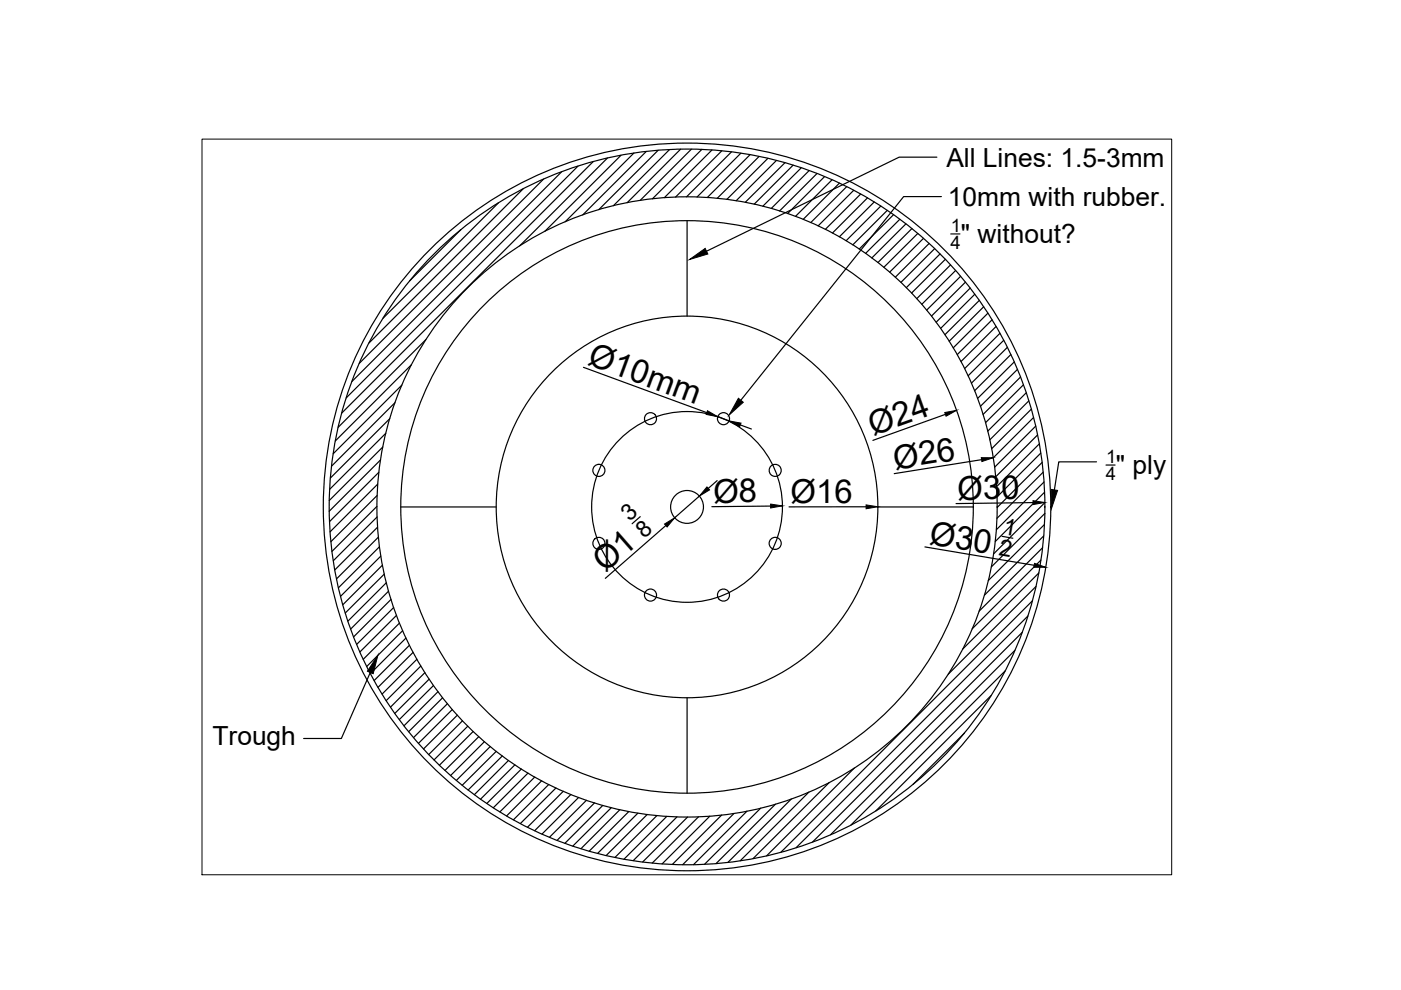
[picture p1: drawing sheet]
<svg xmlns="http://www.w3.org/2000/svg" width="297mm" height="210mm" viewBox="0 0 297 210" stroke-linecap="round" stroke-linejoin="round" font-family="sans-serif">
<!-- layer: 0 -->
<g fill="none" stroke="#000" stroke-width=".25">
<path d="M115.2 38l-39 39.1M119.1 36.4l-44.5 44.5M122.5 35.2l-49.1 49.2M125.8 34.3l-53.3 53.3M128.8 33.5l-18.6 18.6M131.7 32.9l-16.2 16.1M134.4 32.5l-14.6 14.5M137 32.1l-13.4 13.5M139.5 31.9l-12.6 12.6M142 31.7l-11.9 11.9M144.3 31.6l-11.3 11.4M146.6 31.6l-10.9 10.9"/>
<path d="M148.8 31.7l-10.5 10.4M150.9 31.8l-10 10.1M153 32l-9.8 9.8M155.1 32.2l-9.5 9.5M157.1 32.5l-9.3 9.3M159 32.8l-9 9.1M160.9 33.2l-8.8 8.8M162.8 33.6l-8.7 8.7M164.6 34l-8.5 8.6M166.4 34.5l-8.4 8.4M168.2 35l-8.3 8.3M169.9 35.6l-8.2 8.1"/>
<path d="M171.6 36.2l-8.1 8M173.2 36.8l-7.9 7.9M174.8 37.5l-7.8 7.8M176.4 38.1l-7.7 7.8M178 38.8l-7.7 7.7M179.5 39.6l-7.6 7.6M198.6 33.3h-8l-40.8 20M97.7 48.7l-10.8 10.8M105.7 43l-24.5 24.5M110.9 40.1l-32.7 32.6M145.7 46.8v20.2M181 40.4l-7.5 7.5"/>
<path d="M182.5 41.1l-7.5 7.5M183.9 42l-7.4 7.4M185.3 42.8l-7.3 7.4M186.7 43.7l-7.3 7.3M188.1 44.6l-7.3 7.3M189.4 45.5l-7.2 7.3M190.8 46.5l-7.3 7.2M192.1 47.5l-7.2 7.2M193.3 48.5l-7.2 7.2M194.6 49.5l-7.2 7.2M195.8 50.5l-7.2 7.2M197 51.6l-7.2 7.2"/>
<path d="M198.2 52.7l-7.2 7.2M199.3 53.8l-7.1 7.2M199.6 41.7h-8l-34.5 43.2M200.4 55l-7.1 7.1M201.5 56.2l-7.1 7.1M201.6 49.6h1.9M202.6 57.3l-7.2 7.2M203.7 58.6l-7.2 7.2M204.7 59.8l-7.2 7.2M87.2 77.4l-16.1 16.1M90.3 72l-18.6 18.6M123.7 77.9l26.1 9.6"/>
<path d="M205.7 61.1l-7.2 7.2M206.7 62.4l-7.3 7.2M207.6 63.7l-7.3 7.3M208.6 65l-7.4 7.4M209.5 66.4l-7.4 7.4M210.3 67.8l-7.3 7.4M211.2 69.2l-7.4 7.5M212 70.7l-7.5 7.5M212.8 72.1l-7.5 7.6M213.6 73.6l-7.6 7.6M214.3 75.2l-7.7 7.7M215 76.7l-7.7 7.8"/>
<path d="M215.7 78.3l-7.8 7.9M216.4 79.9l-8 8M80.7 97.5l-10.9 10.9M81.2 94.8l-11.4 11.3M81.8 91.9l-11.9 11.9M82.6 88.8l-12.6 12.6M83.7 85.4l-13.4 13.4M85.2 81.6l-14.6 14.6M152.2 88.4l2.4 .8M157 90.1l2.3 .9M200.5 87.8l-15.4 5.6M208.1 97.5l-18.5 2.9"/>
<path d="M217 81.6l-8.1 8M217.6 83.3l-8.2 8.1M218.1 85l-8.2 8.2M218.7 86.7l-8.4 8.4M219.1 88.5l-8.5 8.6M219.6 90.3l-8.7 8.7M220 92.2l-8.9 8.9M220.4 94.1l-9.1 9.1M220.7 96.1l-9.3 9.3M220.9 98.1l-9.5 9.5M232.5 97.9h-8l-1 6M234.5 98.6h1.9"/>
<path d="M79.9 107.4l-9.5 9.5M80 105.1l-9.8 9.8M80 109.6l-9.3 9.3M80.1 111.8l-9.1 9M80.1 102.6l-10.1 10.2M80.2 113.9l-8.9 8.9M80.3 100.1l-10.4 10.5M80.5 115.9l-8.7 8.7M80.7 117.9l-8.5 8.5M81.1 119.8l-8.4 8.4M85 107.5h20.2M135.7 109.5l-1.7 1.5"/>
<path d="M141.2 111.4l-12.9 11.2M148.3 105.2l-5.2 4.6M152 101.9l-1.8 1.7M163.4 107.3l-12.5 .1M183.6 107.4l-16.3 .1M186.1 107.5h20.3M196.1 116l23.2 3.9M212.5 113.7l2.2 .4M219 106.6l-16.3 .2M220.7 118.8l-14.6 14.5M221.1 116.1l-13.5 13.5M221.2 100.1l-9.8 9.8"/>
<path d="M221.3 113.6l-12.6 12.6M221.3 102.2l-10 10.1M221.5 111.2l-12 11.9M221.5 104.4l-10.5 10.4M221.5 106.6l-10.8 10.8M221.5 108.8l-11.3 11.4M81.5 121.7l-8.3 8.3M81.9 123.6l-8.1 8.1M82.4 125.3l-8.1 8.1M82.9 127.1l-7.9 7.9M83.5 128.8l-7.9 7.8M84.1 130.5l-7.8 7.7"/>
<path d="M84.7 132.1l-7.7 7.7M85.4 133.7l-7.6 7.6M86.1 135.3l-7.6 7.5M86.8 136.8l-7.5 7.5M87.6 138.3l-7.5 7.4M88.4 139.8l-7.4 7.4M215.2 137.9l-39.1 39.1M216.7 134.1l-44.4 44.4M217.9 130.6l-49.1 49.1M218.9 127.4l-53.3 53.3M219.6 124.4l-18.6 18.6M220.2 121.5l-16.1 16.1"/>
<path d="M78.5 142.6l-6.1 14h-8M89.2 141.2l-7.3 7.4M90.1 142.6l-7.3 7.3M91 144l-7.3 7.3M91.9 145.3l-7.2 7.3M92.9 146.6l-7.3 7.3M93.8 147.9l-7.2 7.2M94.9 149.2l-7.2 7.2M95.9 150.4l-7.2 7.2M97 151.6l-7.2 7.2M98.1 152.8l-7.2 7.2M99.2 154l-7.2 7.1"/>
<path d="M100.3 155.1l-7.1 7.1M101.5 156.2l-7.2 7.2M102.7 157.3l-7.2 7.1M103.9 158.3l-7.1 7.2M105.2 159.3l-7.2 7.2M145.7 147.9v20.3M204.5 155.4l-10.9 10.9M210.1 147.5l-24.4 24.4M213.1 142.2l-32.7 32.7M106.5 160.3l-7.2 7.2M107.8 161.2l-7.2 7.3M109.2 162.2l-7.3 7.2"/>
<path d="M110.5 163.1l-7.3 7.3M111.9 163.9l-7.3 7.4M113.4 164.7l-7.4 7.4M114.8 165.6l-7.4 7.4M116.3 166.3l-7.5 7.5M117.9 167.1l-7.6 7.5M119.4 167.8l-7.6 7.6M121 168.5l-7.6 7.6M122.7 169.1l-7.8 7.7M124.3 169.7l-7.8 7.8M126.1 170.2l-8 8M127.8 170.8l-8 8"/>
<path d="M129.6 171.2l-8.1 8.2M131.4 171.7l-8.2 8.2M133.3 172.1l-8.4 8.4M135.2 172.4l-8.5 8.5M137.2 172.7l-8.7 8.7M139.3 172.9l-8.9 8.9M141.4 173.1l-9.1 9.1M143.5 173.2l-9.3 9.3M145.8 173.2l-9.5 9.6M148.1 173.2l-9.8 9.8M150.5 173l-10.1 10.2M153 172.8l-10.5 10.5"/>
<path d="M155.6 172.5l-10.9 10.8M158.4 172l-11.4 11.3M161.3 171.4l-11.9 11.8M164.4 170.5l-12.6 12.6M167.8 169.4l-13.5 13.4M171.5 167.9l-14.6 14.6M175.8 165.9l-16.1 16.1M181.2 162.8l-18.7 18.6"/>
<circle cx="127" cy="99.7" r="1.28"/>
<circle cx="137.9" cy="88.8" r="1.28"/>
<circle cx="153.4" cy="88.8" r="1.28"/>
<circle cx="164.4" cy="99.7" r="1.28"/>
<circle cx="127" cy="115.2" r="1.28"/>
<circle cx="145.6" cy="107.5" r="77.1"/>
<circle cx="145.7" cy="107.5" r="75.9"/>
<circle cx="145.7" cy="107.5" r="65.8"/>
<circle cx="145.7" cy="107.5" r="60.7"/>
<circle cx="145.7" cy="107.5" r="40.5"/>
<circle cx="145.7" cy="107.5" r="20.2"/>
<circle cx="145.7" cy="107.5" r="3.5"/>
<circle cx="164.4" cy="115.2" r="1.28"/>
<circle cx="137.9" cy="126.2" r="1.28"/>
<circle cx="153.4" cy="126.2" r="1.28"/>
</g>
<path d="M42.8 29.5h205.6v156h-205.6z" fill="none" stroke="#000" stroke-width=".21"/>
<g fill="#000" stroke="#000" stroke-width=".21">
<path d="M146.2 55l3.3-2.3 .6 1.2zM150 87.1l2.2 1.3-2.5-.5zM154.6 89.2l2.5 .5-.3 .8zM156.6 84.4l1 .9-3 2.7zM200.3 87.5l2.5-.5-2.2 1.3zM208.1 97l2.5 .1-2.4 .8zM140.9 111.1l2.2-1.3-1.7 1.9zM149.9 103.2l.5 .7-2.1 1.3zM163.4 106.9l2.5 .4-2.5 .4zM183.6 107l2.5 .4-2.5 .5zM219 106.2l2.5 .3-2.5 .5zM219.3 119.5l2.4 .8h-2.5z"/>
<path d="M222.9 103.8l1.3 .2-1.3 3.8zM80.1 138.9l-1 3.9-1.2-.5z"/>
</g>
<g font-size="7">
<text x="124.3" y="77.2" transform="rotate(20 124.3 77.2)">Ø10mm</text>
<text x="185.1" y="92.5" transform="rotate(-20 185.1 92.5)">Ø24</text>
<text x="189.8" y="99.6" transform="rotate(-9 189.8 99.6)">Ø26</text>
<text x="151.2" y="106.6" transform="rotate(-1 151.2 106.6)">Ø8</text>
<text x="167.6" y="106.6">Ø16</text>
<text x="203" y="105.9" transform="rotate(-1 203 105.9)">Ø30</text>
<text x="196.9" y="115.3" transform="rotate(9 196.9 115.3)">Ø30</text>
<text x="128.3" y="121.6" transform="rotate(-41 128.3 121.6)">Ø1</text>
</g>
<g font-size="5.6">
<text x="200.6" y="35.3">All Lines: 1.5-3mm</text>
<text x="201" y="43.7">10mm with rubber.</text>
<text x="203.7" y="51.6">&quot; without?</text>
<text x="236.6" y="100.6">&quot; ply</text>
<text x="45" y="158">Trough</text>
</g>
<g font-size="4.9">
<text x="133.5" y="110.8" transform="rotate(-41 133.5 110.8)">3</text>
<text x="212.5" y="113.1" transform="rotate(10 212.5 113.1)">1</text>
<text x="136.6" y="114.3" transform="rotate(-41 136.6 114.3)">8</text>
<text x="211.7" y="117.7" transform="rotate(10 211.7 117.7)">2</text>
</g>
<g font-size="3.9">
<text x="201.5" y="52.9">4</text>
<text x="201.6" y="49.1">1</text>
<text x="234.4" y="101.9">4</text>
<text x="234.5" y="98.1">1</text>
</g>
</svg>
